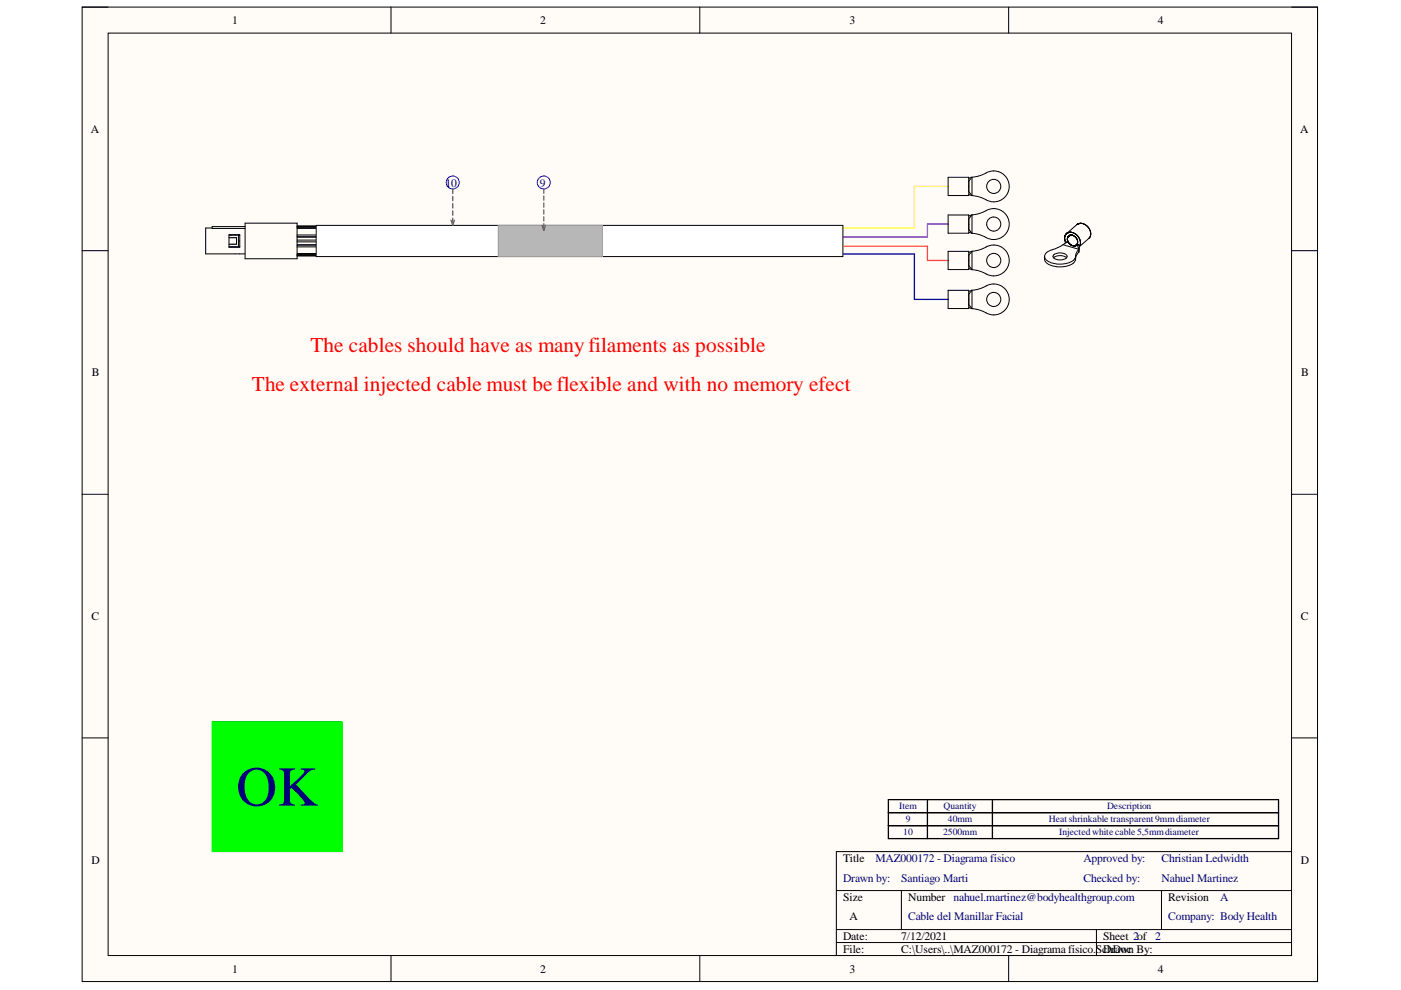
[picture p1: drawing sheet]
<svg xmlns="http://www.w3.org/2000/svg" width="297mm" height="210mm" viewBox="0 0 297 210" stroke-linecap="round" stroke-linejoin="round" font-family="sans-serif">
<path d="M17.4 1.5h261.9v206.6h-261.9z" fill-rule="evenodd" fill="#fffcf8"/>
<path d="M17.4 1.5h261.9v206.6h-261.9z" fill="none" stroke="#000" stroke-width=".21"/>
<path d="M22.9 7h250.9v195.6h-250.9z" fill-rule="evenodd" fill="#fffcf8"/>
<g fill="none" stroke="#000" stroke-width=".21">
<path d="M17.4 1.5h5.5M22.9 7h250.9v195.6h-250.9zM82.9 1.5v5.5M148.4 1.5v5.5M213.9 1.5v5.5M273.8 1.5h5.5v5.5M17.4 53.2h5.5M45 48.3h-1.4v5.5h8.4M48.6 49.8h2.2v2.6h-2.2zM48.6 49.9h2.2M48.6 50.4h1.5v1.4h-1.5M48.6 52.3h2.2"/>
<path d="M50.6 49.9v2.4M52 48h-7v.4h7M52 47.3h11v7.6h-11zM63 47.9h4.2v6.3h-4.2M63 47.9h4.2M63 48.4h4.2M63 52.3h4.2M63 52h4.2M63 54h4.2M63 54.1h4.2M63 50.9h4.2M63 51.3h4.2"/>
<path d="M63 48.2h4.2M63 48.1h4.2M63 49.8h4.2M63 50.2h4.2M63 53.8h4.2M63 51.9h4.2M63 50.3h4.2M273.8 53.2h5.5M17.4 104.8h5.5M273.8 104.8h5.5M17.4 156.5h5.5M273.8 156.5h5.5"/>
<path d="M177.3 188.8h96.5M177.3 197.1h96.5M177.3 199.8h96.5M191.1 188.8v8.3M232.5 197.1v5.5M246.3 188.8v8.3M273.8 180.6h-96.5v22M82.9 202.6v5.5M148.4 202.6v5.5M213.9 202.6v5.5M279.3 202.6v5.5"/>
</g>
<path d="M188.4 169.5h82.7v5.6h-82.7zM188.4 172.3h82.7M196.6 169.5v5.6M210.4 169.5v5.6" fill="none" stroke="#000" stroke-width=".27"/>
<path d="M201 39.5h-7.1v8.8h-125.5" fill="none" stroke="#ff0" stroke-width=".27"/>
<path d="M201 47.5h-4.4v2.8h-129.3" fill="none" stroke="#90f" stroke-width=".27"/>
<path d="M67.3 52.2h129.3v3h4.4" fill="none" stroke="#f90" stroke-width=".27"/>
<path d="M67.3 53.9h126.6v9.6h7.1" fill="none" stroke="#00f" stroke-width=".27"/>
<path d="M67 47.8h111.7v6.6h-111.7z" fill-rule="evenodd" fill="#fff"/>
<path d="M67 47.8h111.7v6.6h-111.7z" fill="none" stroke="#000" stroke-width=".21"/>
<circle cx="96" cy="38.7" r="1.38" fill="none" stroke="#00f" stroke-width=".21"/>
<path d="M95.6 46.7l.4 1.1 .4-1.1M96 40.1v.9M96 41.6v1M96 43.2v.9M96 44.7v1M96 46.2v1" fill="none" stroke="#646464" stroke-width=".27"/>
<path d="M105.6 47.8h22.1v6.6h-22.1z" fill-rule="evenodd" fill="#b7b7b7"/>
<path d="M105.6 47.8h22.1v6.6h-22.1z" fill="none" stroke="#999" stroke-width=".21"/>
<circle cx="115.3" cy="38.7" r="1.38" fill="none" stroke="#00f" stroke-width=".21"/>
<path d="M114.9 47.8l.4 1.1 .4-1.1M115.3 40.1v.9M115.3 41.5v1M115.3 43v.9M115.3 44.5v.9M115.3 45.9v1M115.3 47.4v.9" fill="none" stroke="#646464" stroke-width=".27"/>
<path d="M188.4 175.1h82.7v2.7h-82.7zM196.6 175.1v2.7M210.4 175.1v2.7" fill="none" stroke="#000" stroke-width=".27"/>
<path d="M45 153h27.6v27.6h-27.6z" fill-rule="evenodd" fill="#0f0"/>
<path d="M45 153h27.6v27.6h-27.6z" fill="none" stroke="#0f0" stroke-width=".21"/>
<g fill="none" stroke="#000" stroke-width=".21">
<path d="M201 37.6h4.4v3.9h-4.4zM206.1 37.6a9.9 9.9 0 0 0 3.7-1.3 3.3 3.3 0 0 1 4.1 3.9 3.3 3.3 0 0 1-5.3 1.9l-1.5-.5-1-.1M206.1 37.6v3.9M206.1 37.6l-.7 .2M206.1 37.6l-.7 .8M201 45.6h4.4v3.8h-4.4zM201 53.3h4.4v3.9h-4.4zM205.4 41.2l.7 .3M205.4 40.6l.7 .9M205.4 49.2l.7 .3M205.4 48.6l.7 .9M205.4 56.9l.7 .3"/>
<path d="M205.4 56.3l.7 .9M206.1 45.6a9.8 9.8 0 0 0 3.7-1.3 3.3 3.3 0 0 1 4.1 3.9 3.3 3.3 0 0 1-5.3 1.9l-1-.4-1.5-.2M206.1 53.3a9.8 9.8 0 0 0 3.7-1.2 3.3 3.3 0 0 1 4.1 3.9 3.3 3.3 0 0 1-5.3 1.8l-1.5-.5-1-.1M206.1 45.6v3.9M206.1 53.3v3.9M206.1 45.6l-.7 .2M206.1 45.6l-.7 .8M206.1 53.3l-.7 .2M206.1 53.3l-.7 .8M221.5 54.4a2.47 2.47 0 0 0 2.5 1.6 4.1 4.1 0 0 0 4-1.3v-.3M221.5 54.4a1.82 1.82 0 0 0 1.8 2 4.9 4.9 0 0 0 4.5-.9l.2-.5M223.4 54.7a2.27 2.27 0 0 1 2.7 0"/>
<path d="M223.5 54a2.32 2.32 0 0 1 2.7 .1l.1 .3a1.85 1.85 0 0 1-3 0zM225.4 51.9l-1.3 .7a3.7 3.7 0 0 0-2.6 1.5v.3M225.4 51.9l3.3 1M225.7 50.7h.1M225.7 50.3v.1M225.7 50.8h.1M225.7 50.2v.1M225.8 50.9h.1M225.8 50.9v.2M225.8 50.1v.8M225.8 50.1l-.1 .1M225.8 51h.1"/>
<path d="M225.8 50.1h.1M225.8 51v.1M225.8 50h.1M225.8 50v.1M225.8 49.9h.1M225.9 49.8l-.1 .2M225.9 49.8v.1M225.9 49.8h.1M225.9 49.7l-.1 .2M225.9 49.7h.1M226 49.7h.1M226 49.6v.1"/>
<path d="M226.2 49.5l-.2 .1M226.2 49.4h.1M226.3 49.4l-.1 .1M226.3 49.4h.1M226.3 50.9l.1 .3M226.3 49.4l-.3 .3M226.3 50.4v.1M226.4 50.3v.7M226.4 49.4h.1M226.4 51.1h.1M226.4 50.3h.1M226.4 49.4h-.1"/>
<path d="M226.4 51.2h.1M226.4 50.2l-.1 .2M226.4 51.2l.1 .1M226.4 50.2h.1M226.4 51.2l-.5 .1-.1 .3M226.4 51.2l-1 .7M226.5 50.2h.1M226.5 50.1l-.1 .2M226.5 50.1h.1M226.5 49.3h.1M226.5 51.3l.1 .2M226.5 51.4h.1"/>
<path d="M226.5 49.3l-.1 .1M226.6 50h.1M226.6 50l-.1 .1M226.6 49.3h.1M226.6 51.5l.1 .1M226.6 50l-.2 .2M226.6 51.6l.3 .2M226.7 50h.1M226.7 50h-.1M226.7 49.9h.1M226.7 49.3h.1M226.7 51.7h.1"/>
<path d="M226.8 49.9h.1M226.8 51.7h.1M226.8 49.9l-.1 .1M226.8 49.2v.1M226.8 51.8h.1M226.9 49.9h.1M226.9 51.8l.2 .1M226.9 51.8l.2 .2M227 49.9h.1M227 51.9h.1M227.1 49.2v.1M227.1 49.9h.1"/>
<path d="M227.1 49.8h.1M227.1 49.8v.1M227.1 51.9v.1M227.1 52h.1M227.1 49.3h.1M227.2 52h.1M227.2 49.9h.1M227.2 49.3h-.7M227.2 49.3l.3 .1M227.2 49.3h.1M227.3 49.9h.2M227.3 52.1h.1"/>
<path d="M227.4 49.9h-.6M227.4 49.9h.1M227.4 52.1h.6M227.4 52.1h.1M227.5 49.9h.1M227.5 52.1h.1M227.5 49.4h.2M227.5 49.9l.1 .1M227.6 50h.1M227.6 52.1h.1M227.6 49.4l.6 .4M227.7 52.1h.1"/>
<path d="M227.7 50l.1 .1M227.7 50l.2 .1M227.8 52.1h.1M227.8 49.5h.1M227.8 49.5l.1 .1M227.9 52.1h.1M227.9 50.1v.1M227.9 50.2l.1 .1M227.9 50.2h.1M228 52.1h.1M228 49.6h.1M228 50.3h.1"/>
<path d="M228 54.4v.6M228 50.3l.1 .1M228.1 52h.1M228.1 52l-.1 .1M228.1 49.7h.1M228.1 50.4h.1M228.2 52h.1M228.2 50.4v.1M228.2 52h-.1M228.2 50.5l.1 .1M228.2 51.9v.1M228.2 51.9h.1"/>
<path d="M228.2 49.8h.1M228.2 49.8l.4 .4M228.3 51.9h-.1M228.3 51.9h.1M228.3 50.6h.1M228.3 50.6l.2 .5M228.3 50.6v.1M228.3 50.7h.1M228.3 51.8v.1M228.3 51.8h.1M228.3 47.6l-2.1 1.9M228.3 47.6h.1"/>
<path d="M228.3 50.7l.1 .1M228.4 51.7v.1M228.4 50.8v.1M228.4 47.6h.1M228.4 47.6h-.1M228.4 50.9v.7M228.4 51.6l-.1 .2M228.4 51h.1M228.4 47.5h.1M228.5 51.5l-.1 .1M228.5 47.5l-.1 .1M228.5 47.5l-.2 .1"/>
<path d="M228.5 47.5h.1M228.5 50.1h.1M228.6 47.5h-.1M228.6 50.2h.1M228.6 47.4l-.1 .1M228.6 50.2l.4 .9M228.7 47.4h.1M228.7 47.4l-.2 .1M228.7 50.4l.1 .1M228.7 53.4a2.19 2.19 0 0 0-.7 1.6M228.7 52.9a2.19 2.19 0 0 0-.7 1.5M228.7 52.9v.5"/>
<path d="M228.8 47.4h.1M228.9 52.2l-.2 1.2M228.9 52.2l-.5-.4 .3 1.1M228.9 50.6h.1M228.9 52.2h.1M228.9 47.4h.1M228.9 50.7v.1M228.9 52.1l-.1 .2M229 52h.1M229 51h.1M229 51.1v.1M229 51.2v.6"/>
<path d="M229 51.8l-.1 .3M229.1 51.7h.1M229.1 51.4h.1M229.1 51.5v.1M229.4 47.4h-.7M229.4 47.4l.4 .1M229.4 47.4h.1M229.6 47.4h.1M229.7 47.5l.4 .1M229.8 47.5h.1M230 47.6h.1M230.1 47.6v.1"/>
<path d="M230.1 47.7l.2 .1M230.2 47.7l.1 .1M230.3 47.8l.6 .6M230.4 47.8v.1M230.5 47.9v.1M230.6 48.1h.1M230.7 48.2h.1M230.8 48.3l.4 .7M230.9 48.4l.1 .1M231.1 50.3h.1M231.1 48.8l.1 1M231.1 50.2l-2.2 2.1"/>
<path d="M231.1 50.2h.1M231.2 50v.1M231.2 49.9h.1M231.2 49.3l.1 .1M231.3 49.8l-.2 .4M231.3 49.5h.1M231.3 49.6v.1M201 61.6h4.4v3.8h-4.4zM205.4 65.2l.7 .2M205.4 64.6l.7 .8M206.1 61.5a10 10 0 0 0 3.7-1.2 3.3 3.3 0 0 1 4.1 3.9 3.3 3.3 0 0 1-5.3 1.9l-1.5-.5-1-.2M206.1 61.5v3.9"/>
<path d="M206.1 61.5l-.7 .3M206.1 61.5l-.7 .9"/>
<circle cx="210.7" cy="39.5" r="1.49"/>
<circle cx="210.7" cy="55.2" r="1.5"/>
<circle cx="210.7" cy="47.5" r="1.49"/>
<circle cx="210.7" cy="63.5" r="1.5"/>
</g>
<text font-size="11.9" fill="#000080" x="50.1" y="170.8">OK</text>
<g font-size="4.5" fill="#f00">
<text x="65.8" y="74.5">The cables should have as many filaments as possible</text>
<text x="53.4" y="82.8">The external injected cable must be flexible and with no memory efect</text>
</g>
<g font-size="2.5">
<text x="49.2" y="5.1">1</text>
<text x="114.5" y="5.1">2</text>
<text x="180.1" y="5.1">3</text>
<text x="245.5" y="5.1">4</text>
<text x="19.3" y="28.1">A</text>
<text x="275.7" y="28.1">A</text>
<text x="19.5" y="79.8">B</text>
<text x="275.9" y="79.8">B</text>
<text x="19.4" y="131.5">C</text>
<text x="275.8" y="131.5">C</text>
<text x="19.4" y="183.1">D</text>
<text x="178.7" y="182.8">Title</text>
<text x="275.8" y="183.1">D</text>
<text x="178.7" y="191">Size</text>
<text x="192.5" y="191">Number nahuel.martinez@bodyhealthgroup.com</text>
<text x="247.7" y="191">Revision</text>
<text x="180.1" y="195.2">A</text>
<text x="178.7" y="199.3">Date:</text>
<text x="178.7" y="202.1">File:</text>
<text x="191.1" y="199.3">7/12/2021</text>
<text x="191.1" y="202.1">C:\Users\..\MAZ000172 - Diagrama físico.ScDrawn By:</text>
<text x="233.9" y="199.3">Sheet 2of 2</text>
<text x="234.8" y="202.1">hDoc</text>
<text x="49.2" y="206.2">1</text>
<text x="114.5" y="206.2">2</text>
<text x="180.1" y="206.2">3</text>
<text x="245.5" y="206.2">4</text>
</g>
<g font-size="2.5" fill="#000080">
<text x="94.5" y="39.6">10</text>
<text x="114.5" y="39.6">9</text>
<text x="185.6" y="182.8">MAZ000172 - Diagrama físico</text>
<text x="229.8" y="182.8">Approved by:</text>
<text x="246.2" y="182.8">Christian Ledwidth</text>
<text x="178.7" y="187">Drawn by:</text>
<text x="191.1" y="187">Santiago Marti</text>
<text x="229.8" y="187">Checked by:</text>
<text x="246.2" y="187">Nahuel Martinez</text>
<text x="258.7" y="191">A</text>
<text x="192.5" y="195.2">Cable del Manillar Facial</text>
<text x="247.7" y="195.2">Company: Body Health</text>
</g>
<g font-size="2" fill="#000080">
<text x="190.7" y="171.6">Item</text>
<text x="200.1" y="171.6">Quantity</text>
<text x="234.7" y="171.6">Description</text>
<text x="191.5" y="177.1">10</text>
<text x="192" y="174.4">9</text>
<text x="200" y="177.1">2500mm</text>
<text x="201" y="174.4">40mm</text>
<text x="222.4" y="174.4">Heat shrinkable transparent 9mmdiameter</text>
<text x="224.6" y="177.1">Injectedwhite cable 5,5mmdiameter</text>
</g>
</svg>
